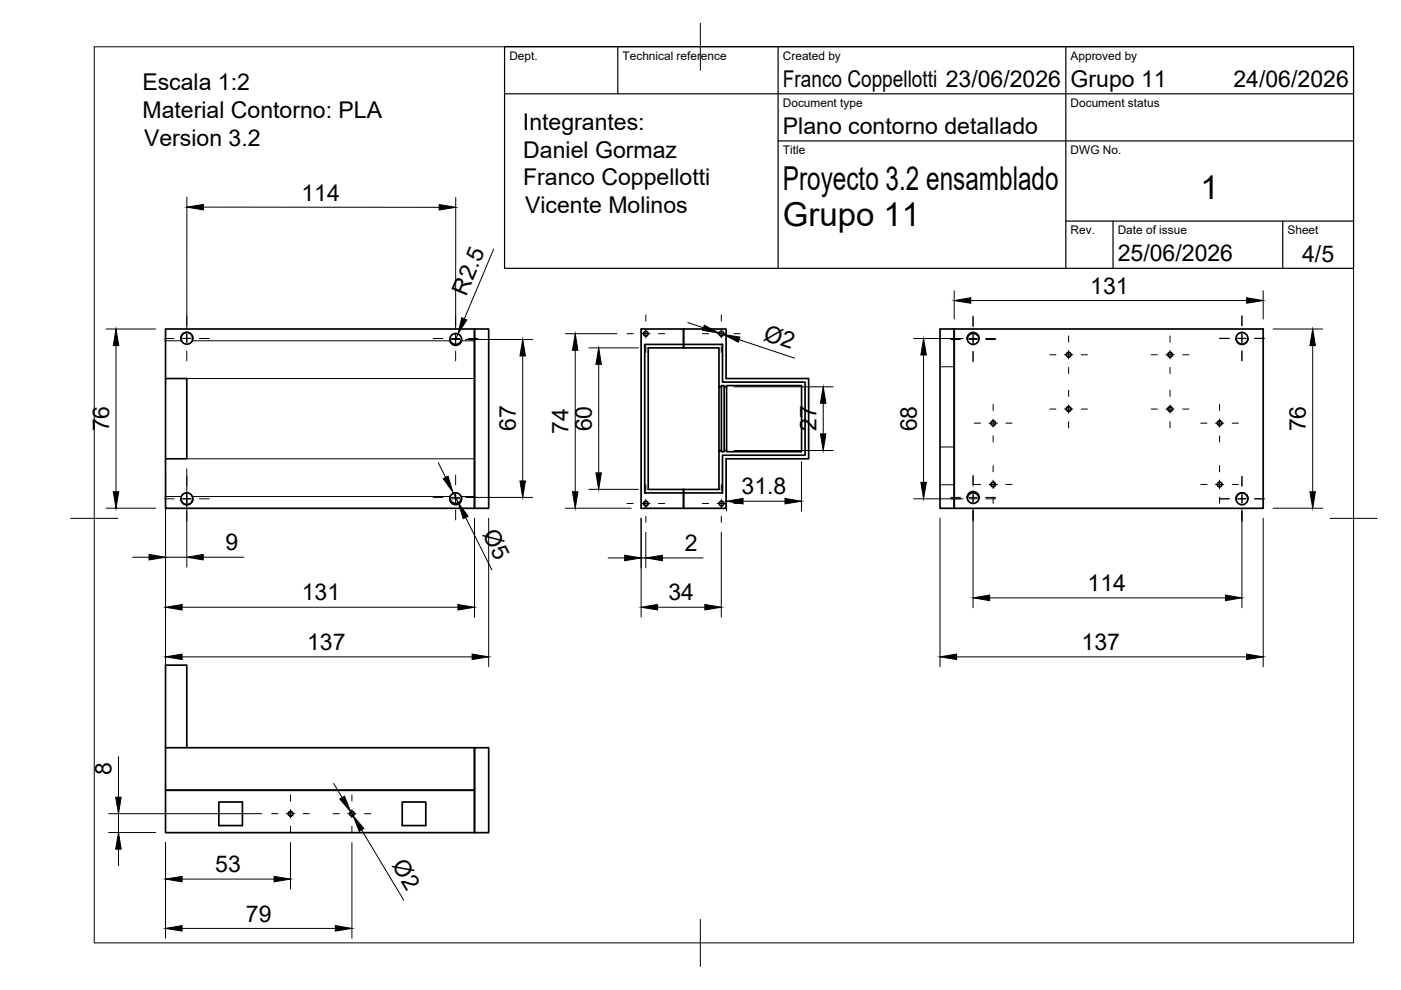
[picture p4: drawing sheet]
<svg xmlns="http://www.w3.org/2000/svg" width="297mm" height="210mm" viewBox="0 0 297 210" stroke-linecap="round" stroke-linejoin="round" font-family="sans-serif">
<!-- layer: Visible -->
<g fill="none" stroke="#000" stroke-width=".36">
<path d="M38.4 71.7a1.26 1.26 0 0 1 1.2-1.2 1.26 1.26 0 0 1 1.3 1.2M97.9 71.9a1.26 1.26 0 0 1-1.3 1.1 1.26 1.26 0 0 1-1.2-1.1M100.6 69.8h3v38h-3zM144.9 69.8h-9v38h9v-3.3h-8.2v-31.5h8.2M144.9 69.8v4h7.5v8.2h.6v-.2h.5v.2h.6v-.2h15.8v14h-15.8v-.3h-.6v.3h-.5v-.3h-.6v8.3h-15v-30h7.5v-.8M144.9 69.8h9v10.5h17.5v17h-17.5v10.5h-9v-4v.7h8.3v-8h17.5v-15.5h-17.5v-8h-8.3M144.9 69.8v3.2M199.3 69.8h68.5v38h-65.5v-38v38h-3zM207.6 71.9a1.26 1.26 0 0 0-1.3-1.2 1.26 1.26 0 0 0-1.2 1.2M262.1 71.7a1.26 1.26 0 0 0 1.2 1.3 1.26 1.26 0 0 0 1.3-1.3M35.1 80.3v-10.5h65.5v38h-65.5v-10.5M35.1 80.3h4.5v17h-4.5z"/>
<path d="M152.4 82v13.5M153 82v13.5M153.5 82v13.5M154.1 82v13.5M38.4 105.8a1.26 1.26 0 0 0 1.2 1.2 1.26 1.26 0 0 0 1.3-1.2M97.9 105.6a1.26 1.26 0 0 1-1.3 1.1 1.26 1.26 0 0 1-1.2-1.1M207.6 105.6a1.26 1.26 0 0 0-1.3-1.1 1.26 1.26 0 0 0-1.2 1.1M264.6 105.8a1.26 1.26 0 0 0-1.3-1.3 1.26 1.26 0 0 0-1.2 1.3M35.1 158.5h65.5v9h-65.5v-26.5h4.5v17.5M100.6 158.5h3v18h-3zM35.1 167.5h65.5v9h-65.5zM46.4 170h5v5h-5z"/>
<path d="M85.3 170h5v5h-5z"/>
<circle cx="39.6" cy="71.7" r="1.26"/>
<circle cx="96.6" cy="72" r="1.26"/>
<circle cx="136.9" cy="70.7" r=".5"/>
<circle cx="153" cy="70.7" r=".5"/>
<circle cx="206.3" cy="71.8" r="1.26"/>
<circle cx="226.6" cy="75.2" r=".5"/>
<circle cx="248.1" cy="75.2" r=".5"/>
<circle cx="263.3" cy="71.8" r="1.26"/>
<circle cx="210.6" cy="89.7" r=".5"/>
<circle cx="226.6" cy="86.7" r=".5"/>
<circle cx="248.1" cy="86.7" r=".5"/>
<circle cx="258.6" cy="89.7" r=".5"/>
<circle cx="39.6" cy="105.8" r="1.26"/>
<circle cx="96.6" cy="105.8" r="1.26"/>
<circle cx="136.9" cy="106.8" r=".5"/>
<circle cx="153" cy="106.8" r=".5"/>
<circle cx="206.3" cy="105.5" r="1.26"/>
<circle cx="210.6" cy="102.7" r=".5"/>
<circle cx="258.6" cy="102.7" r=".5"/>
<circle cx="263.3" cy="105.8" r="1.26"/>
<circle cx="61.6" cy="172.5" r=".5"/>
<circle cx="74.6" cy="172.5" r=".5"/>
</g>
<!-- layer: Visible Narrow -->
<path d="M35.1 72.3h3.4M40.7 72.3h54.7M97.8 72.3h2.8M199.3 77.8h3M39.6 97.3h61M39.6 80.3h61M199.3 94.8h3M35.1 105.3h3.4M40.7 105.3h54.8M97.7 105.3h2.9M199.3 102.8h3" fill="none" stroke="#000" stroke-width=".21"/>
<!-- layer: BORDER -->
<path d="M20 9.9h267v190h-267zM148.5 4.9v10M15 109.9h10M282 109.9h10M148.5 194.9v10" fill="none" stroke="#000" stroke-width=".21"/>
<!-- layer: TITLEBLOCK -->
<path d="M107 9.9h180v47h-180zM107 19.9h180M131 9.9v10M165 9.9v47M226 9.9v47M165 29.9h122M226 46.9h61M236 46.9v10M272 46.9v10" fill="none" stroke="#000" stroke-width=".25"/>
<!-- layer: Smart Centers -->
<g fill="none" stroke="#000" stroke-width=".21">
<path d="M34.9 71.8h2M38.7 71.7h1.8M38.7 71.8h1.8M39.6 67v2.1M39.6 70.8v1.9M39.6 74.4v2.1M42.3 71.8h2M91.8 71.8h2.1M95.7 72h1.8M95.7 71.8h1.8M96.6 67v2.1M96.6 70.9v2"/>
<path d="M96.6 74.4v2.1M99.3 71.8h2M132.9 70.8h1.4M136 70.8h1.8M136.9 66.8v1.3M136.9 69.9v1.8M136.9 73.4v1.4M139.6 70.8h1.3M148.9 70.8h1.4M152 70.8h1.8M152.9 66.8v1.3M152.9 69.9v1.8"/>
<path d="M152.9 73.4v1.4M155.6 70.8h1.3M201.6 72h2M201.6 71.8h2M205.4 72h1.8M205.4 71.8h1.8M206.3 67v2.3M206.3 70.9v2M206.3 74.4v2.3M209 72h2.1M209 71.8h2.1M222.6 75.2h1.3"/>
<path d="M225.7 75.2h1.8M226.6 71.2v1.4M226.6 74.3v1.8M226.6 77.9v1.3M229.2 75.2h1.4M244.1 75.2h1.3M247.2 75.2h1.8M248.1 71.2v1.4M248.1 74.3v1.8M248.1 77.9v1.3M250.7 75.2h1.4M258.6 71.7h2"/>
<path d="M258.6 71.8h2M262.4 71.7h1.8M262.4 71.8h1.8M263.3 67v2.1M263.3 70.8v1.9M263.3 74.4v2.1M266 71.7h2.1M266 71.8h2.1M206.6 89.7h1.3M209.7 89.7h1.8M210.6 85.7v1.4M210.6 88.8v1.8"/>
<path d="M210.6 92.4v1.3M210.6 98.7v1.3M213.3 89.7h1.3M222.6 86.7h1.3M225.7 86.7h1.8M226.6 82.7v1.3M226.6 85.8v1.8M226.6 89.4v1.3M229.2 86.7h1.4M244.1 86.7h1.3M247.2 86.7h1.8M248.1 82.7v1.3"/>
<path d="M248.1 85.8v1.8M248.1 89.4v1.3M250.7 86.7h1.4M254.6 89.7h1.3M257.7 89.7h1.8M258.6 85.7v1.4M258.6 88.8v1.8M258.6 92.4v1.3M258.6 98.7v1.3M261.3 89.7h1.3M34.9 105.8h2M38.7 105.8h1.8"/>
<path d="M39.6 101v2.1M39.6 104.9v1.8M39.6 108.4v2.1M42.3 105.8h2M91.8 105.5h2.1M95.7 105.8h1.8M95.7 105.5h1.8M96.6 100.7v2.1M96.6 104.6v2.1M96.6 108.2v2M99.3 105.5h2M132.9 106.8h1.4"/>
<path d="M136 106.8h1.8M136.9 102.8v1.3M136.9 105.9v1.7M136.9 109.4v1.4M139.6 106.8h1.3M148.9 106.8h1.4M152 106.8h1.8M152.9 102.8v1.3M152.9 105.9v1.7M152.9 109.4v1.4M155.6 106.8h1.3M201.6 105.8h2"/>
<path d="M201.6 105.5h2M205.4 105.8h1.8M205.4 105.5h1.8M206.3 100.7v2.4M206.3 104.6v2.1M206.3 108.2v2.3M206.6 102.7h1.3M209 105.8h2.1M209 105.5h2.1M209.7 102.7h1.8M210.6 101.8v1.8M210.6 105.4v1.3"/>
<path d="M213.3 102.7h1.3M254.6 102.7h1.3M257.7 102.7h1.8M258.6 105.8h2M258.6 101.8v1.8M258.6 105.4v1.3M261.3 102.7h1.3M262.4 105.8h1.8M263.3 101v2.1M263.3 104.9v1.8M263.3 108.4v2.1M266 105.8h2.1"/>
<path d="M57.6 172.5h1.3M60.7 172.5h1.8M61.6 168.5v1.4M61.6 171.6v1.8M61.6 175.2v1.3M64.3 172.5h1.3M70.6 172.5h1.3M73.7 172.5h1.8M74.6 168.5v1.4M74.6 171.6v1.8M74.6 175.2v1.3M77.3 172.5h1.3"/>
</g>
<!-- layer: FD_Dimensions -->
<g fill="none" stroke="#000" stroke-width=".21">
<path d="M39.6 41.8v27.8M43.1 43.9l50 .1M96.6 41.9v27.8M104.7 52.8l-6.3 14.8M22.5 69.8h10.5M24.6 73.3v31M97.1 70.8l-.5 1.2M98.7 72h14.2M110.8 75.5v26.5M119.9 70.8h10.9M122 74.3v30M124.8 73.8h10.5"/>
<path d="M126.9 77.3v23M145.8 68.4l3.3 1.1M152.5 70.6l.9 .3M156.7 72l11.8 3.9M193.7 71.8h10.5M195.8 75.3v27M202.3 61.6v6.1M205.8 63.7h58.5M267.8 61.6v6.1M269.9 69.8h10.5M278.3 73.3v31M35.1 99.4v42"/>
<path d="M39.6 99.4v20.8M92.9 98.1l1.6 3.1M154 97.9v10.5M155.6 82h21M155.6 95.5h21M169.9 97.9v10.5M174.5 85.5v6.5M22.5 107.8h10.5M28.1 118.1h3.5M35.1 118.1h4.5M43.1 118.1h8.6M96 104.4l1.2 2.2"/>
<path d="M98.7 105.5h14.2M98.7 109.7l5.6 11.1M100.6 109.9v21M103.6 109.9v31.5M119.9 107.8h13.9M124.8 103.8h10.5M128.9 118.3h3.5M135.9 109.9v20.9M135.9 118.3h1M136.9 112.9v7.5M140.4 118.3h8.7M152.9 112.9v17.9"/>
<path d="M157.5 106.3h8.9M193.7 105.8h10.5M199.3 109.9v31.5M206.3 107.9v21M263.3 107.9v21M267.8 109.9v31.5M269.9 107.8h10.5M38.6 128.7h58.5M38.6 139.3h61.5M139.4 128.7h10M202.8 139.3h61.5M209.8 126.8h50"/>
<path d="M23 176.5h10M23 172.5h32.5M25.1 160.4v8.6M25.1 172.5v4M35.1 178.6v20.3M61.6 178.6v9.9M70.7 166.1l1.8 3M74.3 172.1l.6 .9M74.6 178.6v20.3M76.7 176l8.9 14.9M25.1 180v3.5M38.6 196.8h32.5"/>
<path d="M38.6 186.4h19.5"/>
</g>
<g fill="#000" stroke="#000" stroke-width=".21">
<path d="M39.6 43.9l3.5-.6v1.2zM93.1 43.4l3.5 .6-3.5 .5zM24.6 69.8l.6 3.5h-1.2zM97.9 67.4l1.1 .4-1.9 3zM110.8 72l.6 3.5h-1.2zM122 70.8l.5 3.5h-1.1zM126.9 73.8l.6 3.5h-1.2zM149.3 69l3.2 1.6-3.6-.5zM153.4 70.9l3.5 .6-.4 1.1zM195.8 71.8l.6 3.5h-1.2zM202.3 63.7l3.5-.6v1.2zM264.3 63.1l3.5 .6-3.5 .6z"/>
<path d="M278.3 69.8l.6 3.5h-1.2zM174.5 82l.6 3.5h-1.2zM173.9 92h1.2l-.6 3.5zM24 104.3h1.2l-.6 3.5zM31.6 117.6l3.5 .5-3.5 .6zM39.6 118.1l3.5-.5v1.1zM94 101.5l1-.5 1 3.4zM97.2 106.6l2.1 2.9-1.1 .5zM110.2 102h1.2l-.6 3.5zM121.4 104.3h1.1l-.5 3.5zM126.3 100.3h1.2l-.6 3.5zM132.4 117.7l3.5 .6-3.5 .6z"/>
<path d="M136.9 118.3l3.5-.6v1.2zM154 106.3l3.5-.6v1.1zM166.4 105.7l3.5 .6-3.5 .5zM195.2 102.3h1.2l-.6 3.5zM277.7 104.3h1.2l-.6 3.5zM35.1 128.7l3.5-.5v1.1zM35.1 139.3l3.5-.6v1.1zM97.1 128.2l3.5 .5-3.5 .6zM100.1 138.7l3.5 .6-3.5 .5zM135.9 128.7l3.5-.5v1.1zM149.4 128.2l3.5 .5-3.5 .6zM199.3 139.3l3.5-.6v1.1z"/>
<path d="M206.3 126.8l3.5-.6v1.2zM259.8 126.2l3.5 .6-3.5 .6zM264.3 138.7l3.5 .6-3.5 .5zM24.5 169h1.2l-.6 3.5zM72.1 169.4l.9-.6 1.3 3.3zM74.9 173l2.3 2.7-1 .6zM25.1 176.5l.6 3.5h-1.2zM35.1 196.8l3.5-.5v1.1zM35.1 186.4l3.5-.6v1.2zM58.1 185.8l3.5 .6-3.5 .6zM71.1 196.3l3.5 .5-3.5 .6z"/>
</g>
<g font-size="7">
<text x="166" y="40.4">Proyecto 3.2 ensamblado</text>
<text x="166" y="47.9">Grupo 11</text>
<text x="254.5" y="42.1">1</text>
</g>
<g font-size="4.9">
<text x="30.2" y="19.1">Escala 1:2</text>
<text x="166" y="18.4">Franco Coppellotti 23/06/2026</text>
<text x="227" y="18.4">Grupo 11</text>
<text x="261.5" y="18.4">24/06/2026</text>
<text x="30.2" y="25">Material Contorno: PLA</text>
<text x="110.9" y="27.5">Integrantes:</text>
<text x="166" y="28.4">Plano contorno detallado</text>
<text x="30.5" y="30.9">Version 3.2</text>
<text x="111" y="33.4">Daniel Gormaz</text>
<text x="110.9" y="39.3">Franco Coppellotti</text>
<text x="63.9" y="42.5">114</text>
<text x="111.3" y="45.1">Vicente Molinos</text>
<text x="237" y="55.4">25/06/2026</text>
<text x="276.1" y="55.5">4/5</text>
<text x="98.8" y="62.9" transform="rotate(-67 98.8 62.9)">R2.5</text>
<text x="231.2" y="62.3">131</text>
<text x="161.7" y="72" transform="rotate(18 161.7 72)">Ø2</text>
<text x="23.1" y="91.5" transform="rotate(-90 23.1 91.5)">76</text>
<text x="109.4" y="91.4" transform="rotate(-90 109.4 91.4)">67</text>
<text x="120.6" y="92" transform="rotate(-90 120.6 92)">74</text>
<text x="125.5" y="91.5" transform="rotate(-90 125.5 91.5)">60</text>
<text x="173.1" y="91.4" transform="rotate(-90 173.1 91.4)">27</text>
<text x="194.4" y="91.5" transform="rotate(-90 194.4 91.5)">68</text>
<text x="276.9" y="91.5" transform="rotate(-90 276.9 91.5)">76</text>
<text x="157.2" y="104.8">31.8</text>
<text x="102.2" y="113.2" transform="rotate(63 102.2 113.2)">Ø5</text>
<text x="47.8" y="116.7">9</text>
<text x="145.2" y="116.9">2</text>
<text x="230.6" y="125.4">114</text>
<text x="64" y="127.3">131</text>
<text x="141.7" y="127.3">34</text>
<text x="65.1" y="137.8">137</text>
<text x="229.3" y="137.8">137</text>
<text x="23.7" y="164.3" transform="rotate(-90 23.7 164.3)">8</text>
<text x="45.6" y="184.9">53</text>
<text x="83" y="183.5" transform="rotate(59 83 183.5)">Ø2</text>
<text x="52.1" y="195.4">79</text>
</g>
<g font-size="2.5">
<text x="108" y="12.7">Dept.</text>
<text x="132" y="12.7">Technical reference</text>
<text x="166" y="12.7">Created by</text>
<text x="227" y="12.7">Approved by</text>
<text x="166" y="22.7">Document type</text>
<text x="227" y="22.7">Document status</text>
<text x="166" y="32.7">Title</text>
<text x="227" y="32.7">DWG No.</text>
<text x="227" y="49.7">Rev.</text>
<text x="237" y="49.7">Date of issue</text>
<text x="273" y="49.7">Sheet</text>
</g>
</svg>
